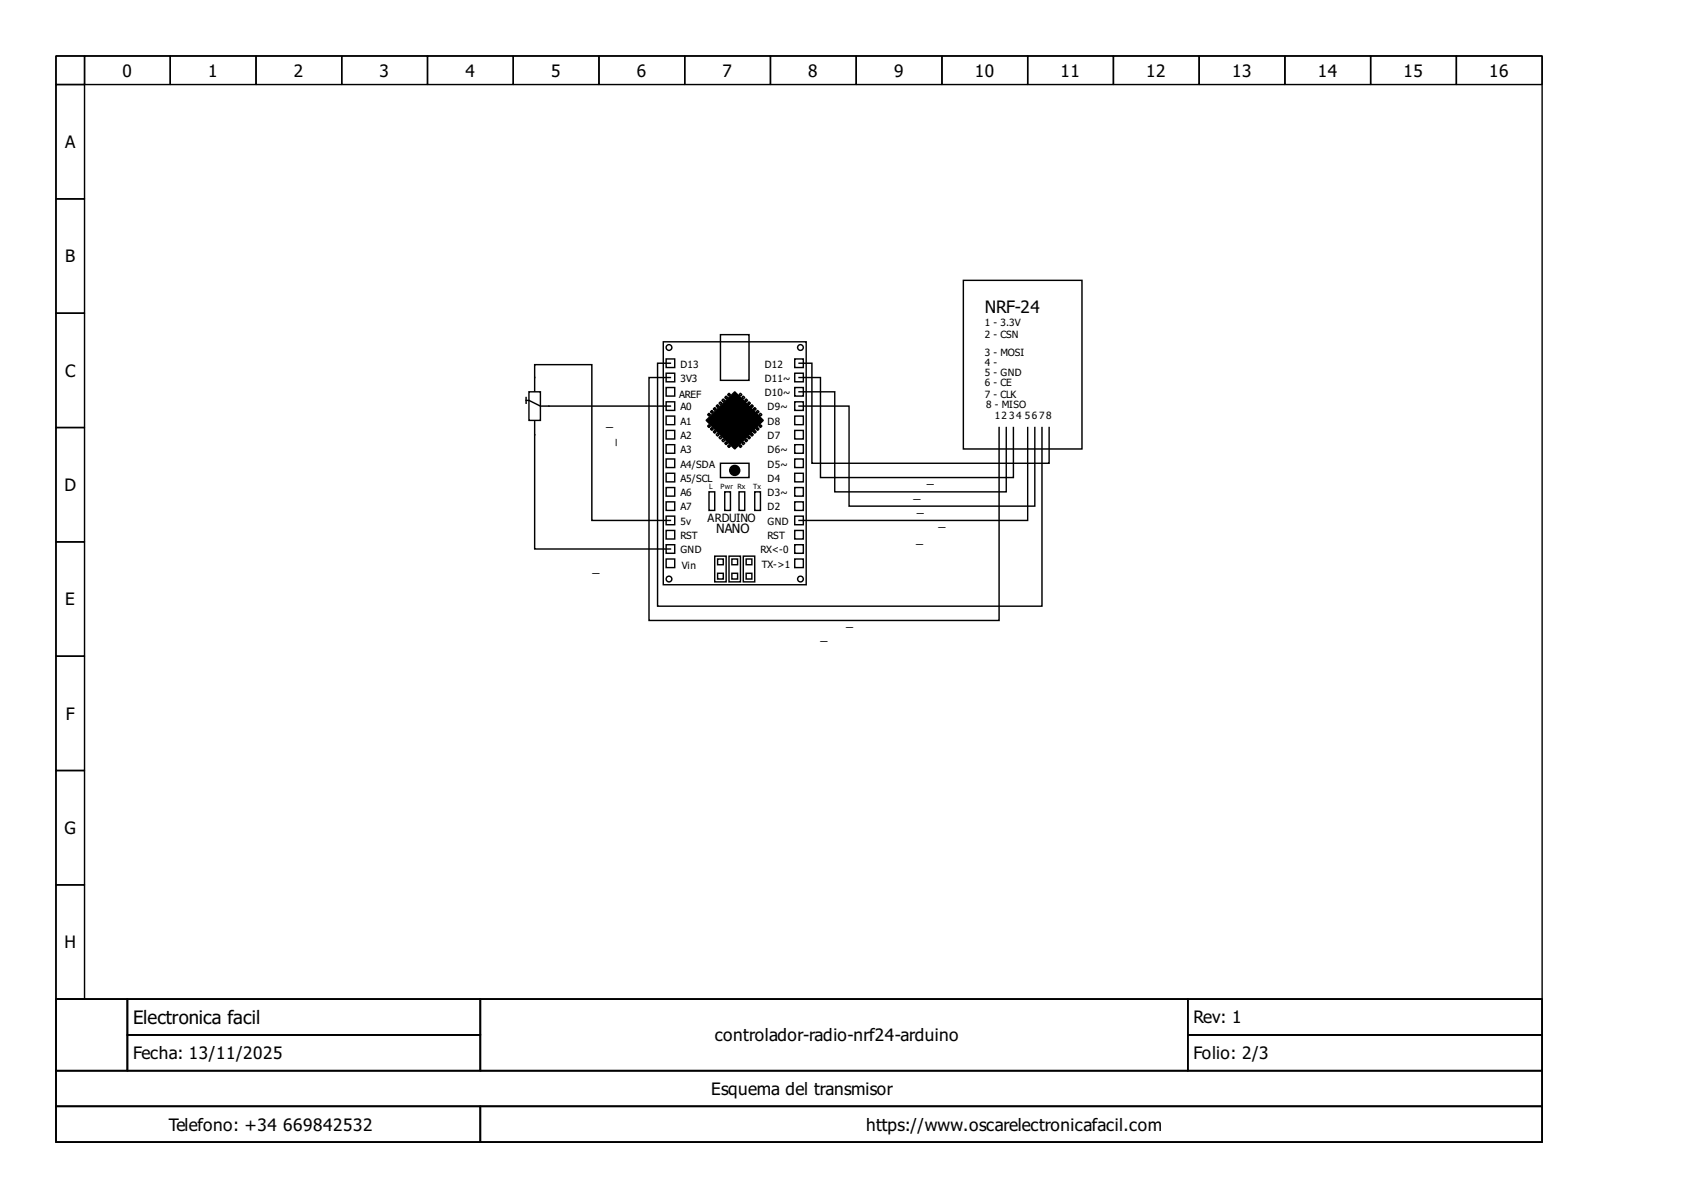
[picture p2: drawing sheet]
<svg xmlns="http://www.w3.org/2000/svg" width="297mm" height="210mm" viewBox="0 0 297 210" stroke-linecap="round" stroke-linejoin="round" font-family="sans-serif">
<g fill="none" stroke="#000" stroke-width=".25">
<path d="M9.8 9.8h260v165h-260zM9.8 9.8h5v5h-5zM9.8 14.8h5v20h-5zM14.8 9.8h15v5h-15zM29.8 9.8h15v5h-15zM44.8 9.8h15v5h-15zM59.8 9.8h15v5h-15zM74.8 9.8h15v5h-15zM89.8 9.8h15v5h-15zM104.8 9.8h15v5h-15zM119.8 9.8h15v5h-15zM134.8 9.8h15v5h-15z"/>
<path d="M149.8 9.8h15v5h-15zM164.8 9.8h15v5h-15zM179.8 9.8h15v5h-15zM194.8 9.8h15v5h-15zM209.8 9.8h15v5h-15zM224.8 9.8h15v5h-15zM239.8 9.8h15v5h-15zM254.8 9.8h15v5h-15zM9.8 34.8h5v20h-5zM9.8 54.8h5v20h-5zM116 59.8h25v42.5h-25zM126 58.5h5v8h-5z"/>
<path d="M9.8 74.8h5v20h-5zM93.5 66v10M116.5 65.3h1.5v1.5h-1.5zM116.5 67.8h1.5v1.5h-1.5zM116.5 62.8h1.5v1.5h-1.5zM116.5 72.8h1.5v1.5h-1.5zM116.5 75.3h1.5v1.5h-1.5zM116.5 70.3h1.5v1.5h-1.5zM116.5 77.8h1.5v1.5h-1.5zM123.8 74.5l.2-.2 .3 .2-.3 .3zM124 72.3l.3 .2-.3 .3-.2-.3zM124.3 72l.2-.2 .3 .2-.3 .3z"/>
<path d="M124.3 75l.2-.2 .3 .2-.3 .3zM124.8 75.5l.2-.2 .3 .2-.3 .3zM124.8 71.5l.2-.2 .3 .2-.3 .3zM125.3 76l.2-.2 .3 .2-.3 .3zM125.3 71l.2-.2 .3 .2-.3 .3zM125.8 70.5l.2-.2 .3 .2-.3 .3zM125.8 76.5l.2-.2 .3 .2-.3 .3zM126.3 70l.2-.2 .3 .2-.3 .3zM126.3 77l.2-.2 .3 .2-.3 .3zM126.8 69.5l.2-.2 .3 .2-.3 .3zM126.8 77.5l.2-.2 .3 .2-.3 .3zM127.3 78l.2-.2 .3 .2-.3 .3z"/>
<path d="M127.3 69l.2-.2 .3 .2-.3 .3zM129.3 69l.2-.2 .3 .2-.3 .3zM129.5 77.8l.3 .2-.3 .3-.2-.3zM129.8 69.5l.2-.2 .3 .2-.3 .3zM129.8 77.5l.2-.2 .3 .2-.3 .3zM130.3 70l.2-.2 .3 .2-.3 .3zM130.3 77l.2-.2 .3 .2-.3 .3zM130.8 70.5l.2-.2 .3 .2-.3 .3zM130.8 76.5l.2-.2 .3 .2-.3 .3zM131.3 76l.2-.2 .3 .2-.3 .3zM131.5 70.8l.3 .2-.3 .3-.2-.3zM131.8 71.5l.2-.2 .3 .2-.3 .3z"/>
<path d="M131.8 75.5l.2-.2 .3 .2-.3 .3zM132.3 75l.2-.2 .3 .2-.3 .3zM132.5 71.8l.3 .2-.3 .3-.2-.3zM132.8 72.5l.2-.2 .3 .2-.3 .3zM132.8 74.5l.2-.2 .3 .2-.3 .3zM139 65.3h1.5v1.5h-1.5zM139 67.8h1.5v1.5h-1.5zM139 62.8h1.5v1.5h-1.5zM139 72.8h1.5v1.5h-1.5zM139 75.3h1.5v1.5h-1.5zM139 77.8h1.5v1.5h-1.5zM139 70.3h1.5v1.5h-1.5z"/>
<path d="M9.8 94.8h5v20h-5zM116.5 87.8h1.5v1.5h-1.5zM116.5 90.3h1.5v1.5h-1.5zM116.5 85.3h1.5v1.5h-1.5zM116.5 80.3h1.5v1.5h-1.5zM116.5 82.8h1.5v1.5h-1.5zM116.5 95.3h1.5v1.5h-1.5zM116.5 97.8h1.5v1.5h-1.5zM116.5 92.8h1.5v1.5h-1.5zM124 86h1v3.3h-1zM125 97.3h2v4.5h-2zM125.5 97.8h1v1h-1z"/>
<path d="M126 81h5v2.5h-5zM126.8 86h1v3.3h-1zM127.5 97.3h2v4.5h-2zM128 97.8h1v1h-1zM129.3 86h1v3.3h-1zM130 97.3h2v4.5h-2zM130.5 97.8h1v1h-1zM132 86h1v3.3h-1zM139 95.3h1.5v1.5h-1.5zM139 87.8h1.5v1.5h-1.5zM139 90.3h1.5v1.5h-1.5zM139 97.8h1.5v1.5h-1.5z"/>
<path d="M139 92.8h1.5v1.5h-1.5zM139 85.3h1.5v1.5h-1.5zM139 80.3h1.5v1.5h-1.5zM139 82.8h1.5v1.5h-1.5zM9.8 114.8h5v20h-5zM125.5 100.3h1v1h-1zM128 100.3h1v1h-1zM130.5 100.3h1v1h-1zM9.8 134.8h5v20h-5zM9.8 154.8h5v20h-5zM9.8 174.8h260v25h-260zM9.8 174.8h12.5v12.5h-12.5z"/>
<path d="M22.3 174.8h61.7v6.2h-61.7zM84 174.8h123.8v12.5h-123.8zM207.8 174.8h62v6.2h-62zM9.8 187.3h260v6.2h-260zM9.8 193.5h74.2v6.3h-74.2zM22.3 181h61.7v6.3h-61.7zM84 193.5h185.8v6.3h-185.8zM207.8 181h62v6.3h-62z"/>
<circle cx="117" cy="60.8" r=".5"/>
<circle cx="140" cy="60.8" r=".5"/>
<circle cx="117" cy="101.3" r=".5"/>
<circle cx="140" cy="101.3" r=".5"/>
</g>
<g fill="#000" stroke="#000" stroke-width=".25">
<path d="M123.5 73.5l5-5 5 5-5 5z" fill-rule="evenodd"/>
<circle cx="128.5" cy="82.3" r=".87"/>
</g>
<path d="M92.5 68.5h2v5h-2z" fill-rule="evenodd" fill="#fff" stroke="#000" stroke-width=".25"/>
<path d="M168.5 49h20.8v29.5h-20.8zM92 70h.5l2 1h22.8M92 69.5v1M93.5 66v-2.2h10v27.2h13.8M93.5 76v20h23.8M117.3 63.5h-2.3v42.5h67.3v-31.2M117.3 66h-3.8v42.5h61.3v-33.7M139.8 63.5h2.2v17.5h41.5v-6.2M139.8 66h3.7v17.5h33.8v-8.7M139.8 68.5h6.2v17.5h30v-11.2M139.8 71h8.7v17.5h32.5v-13.7M179.8 74.8v16.2h-40" fill="none" stroke="#000" stroke-width=".25"/>
<text font-size="3.2" x="23.3" y="179.2">Electronica facil</text>
<g font-size="3">
<text x="21.4" y="13.4">0</text>
<text x="36.4" y="13.4">1</text>
<text x="51.4" y="13.4">2</text>
<text x="66.4" y="13.4">3</text>
<text x="81.4" y="13.4">4</text>
<text x="96.4" y="13.4">5</text>
<text x="111.4" y="13.4">6</text>
<text x="126.4" y="13.4">7</text>
<text x="141.4" y="13.4">8</text>
<text x="156.4" y="13.4">9</text>
<text x="170.5" y="13.4">10</text>
<text x="185.5" y="13.4">11</text>
<text x="200.5" y="13.4">12</text>
<text x="215.5" y="13.4">13</text>
<text x="230.5" y="13.4">14</text>
<text x="245.5" y="13.4">15</text>
<text x="260.5" y="13.4">16</text>
<text x="11.4" y="25.9">A</text>
<text x="11.4" y="45.9">B</text>
<text x="172.3" y="54.8">NRF-24</text>
<text x="11.4" y="65.9">C</text>
<text x="11.3" y="85.9">D</text>
<text x="11.4" y="105.9">E</text>
<text x="11.5" y="125.9">F</text>
<text x="11.3" y="145.9">G</text>
<text x="11.3" y="165.9">H</text>
<text x="208.8" y="179">Rev: 1</text>
<text x="23.3" y="185.3">Fecha: 13/11/2025</text>
<text x="125" y="182.2">controlador-radio-nrf24-arduino</text>
<text x="208.8" y="185.3">Folio: 2/3</text>
<text x="124.4" y="191.5">Esquema del transmisor</text>
<text x="29.5" y="197.8">Telefono: +34</text>
<text x="49.5" y="197.8">669842532</text>
<text x="151.5" y="197.8">https://www.oscarelectronicafacil.com</text>
</g>
<g font-size="2.2">
<text x="106" y="74.5">_</text>
<text x="107.5" y="78" transform="rotate(-90 107.5 78)">_</text>
<text x="159.8" y="87">_</text>
<text x="160.4" y="89.5">_</text>
<text x="162.2" y="84.5">_</text>
<text x="125.3" y="93.3">NANO</text>
<text x="160.3" y="95">_</text>
<text x="164.2" y="92">_</text>
<text x="103.7" y="100">_</text>
<text x="143.5" y="112">_</text>
<text x="148" y="109.5">_</text>
</g>
<text font-size="2" x="123.8" y="91.3">ARDUINO</text>
<g font-size="1.7">
<text x="172.3" y="57">1 - 3.3V</text>
<text x="172.3" y="59">2 - CSN</text>
<text x="119" y="64.3">D13</text>
<text x="133.8" y="64.3">D12</text>
<text x="172.3" y="62.3">3 - MOSI</text>
<text x="172.3" y="64">4 -</text>
<text x="172.3" y="65.8">5 - GND</text>
<text x="118.8" y="69.5">AREF</text>
<text x="119" y="71.8">A0</text>
<text x="119" y="66.8">3V3</text>
<text x="133.8" y="66.8">D11~</text>
<text x="133.8" y="69.3">D10~</text>
<text x="134.3" y="71.8">D9~</text>
<text x="172.3" y="67.5">6 - CE</text>
<text x="172.3" y="69.5">7 - CLK</text>
<text x="172.5" y="71.3">8 - MISO</text>
<text x="119" y="74.3">A1</text>
<text x="119" y="76.8">A2</text>
<text x="134.3" y="74.3">D8</text>
<text x="134.3" y="76.8">D7</text>
<text x="174" y="73.3">12</text>
<text x="176.5" y="73.3">34</text>
<text x="179.3" y="73.3">5678</text>
<text x="119" y="79.3">A3</text>
<text x="119" y="81.8">A4/SDA</text>
<text x="134.3" y="79.3">D6~</text>
<text x="134.3" y="81.8">D5~</text>
<text x="119" y="86.8">A6</text>
<text x="119" y="89.3">A7</text>
<text x="119" y="84.3">A5/SCL</text>
<text x="134.3" y="86.8">D3~</text>
<text x="134.3" y="89.3">D2</text>
<text x="134.3" y="84.3">D4</text>
<text x="119" y="94.3">RST</text>
<text x="119" y="91.8">5v</text>
<text x="134.3" y="94.3">RST</text>
<text x="134.3" y="91.8">GND</text>
<text x="119" y="96.8">GND</text>
<text x="119.3" y="99.5">Vin</text>
<text x="133" y="96.8">RX&lt;-0</text>
<text x="133.3" y="99.3">TX-&gt;1</text>
</g>
<g font-size="1.2">
<text x="124" y="85.5">L</text>
<text x="126" y="85.5">Pwr Rx</text>
<text x="131.8" y="85.5">Tx</text>
</g>
</svg>
